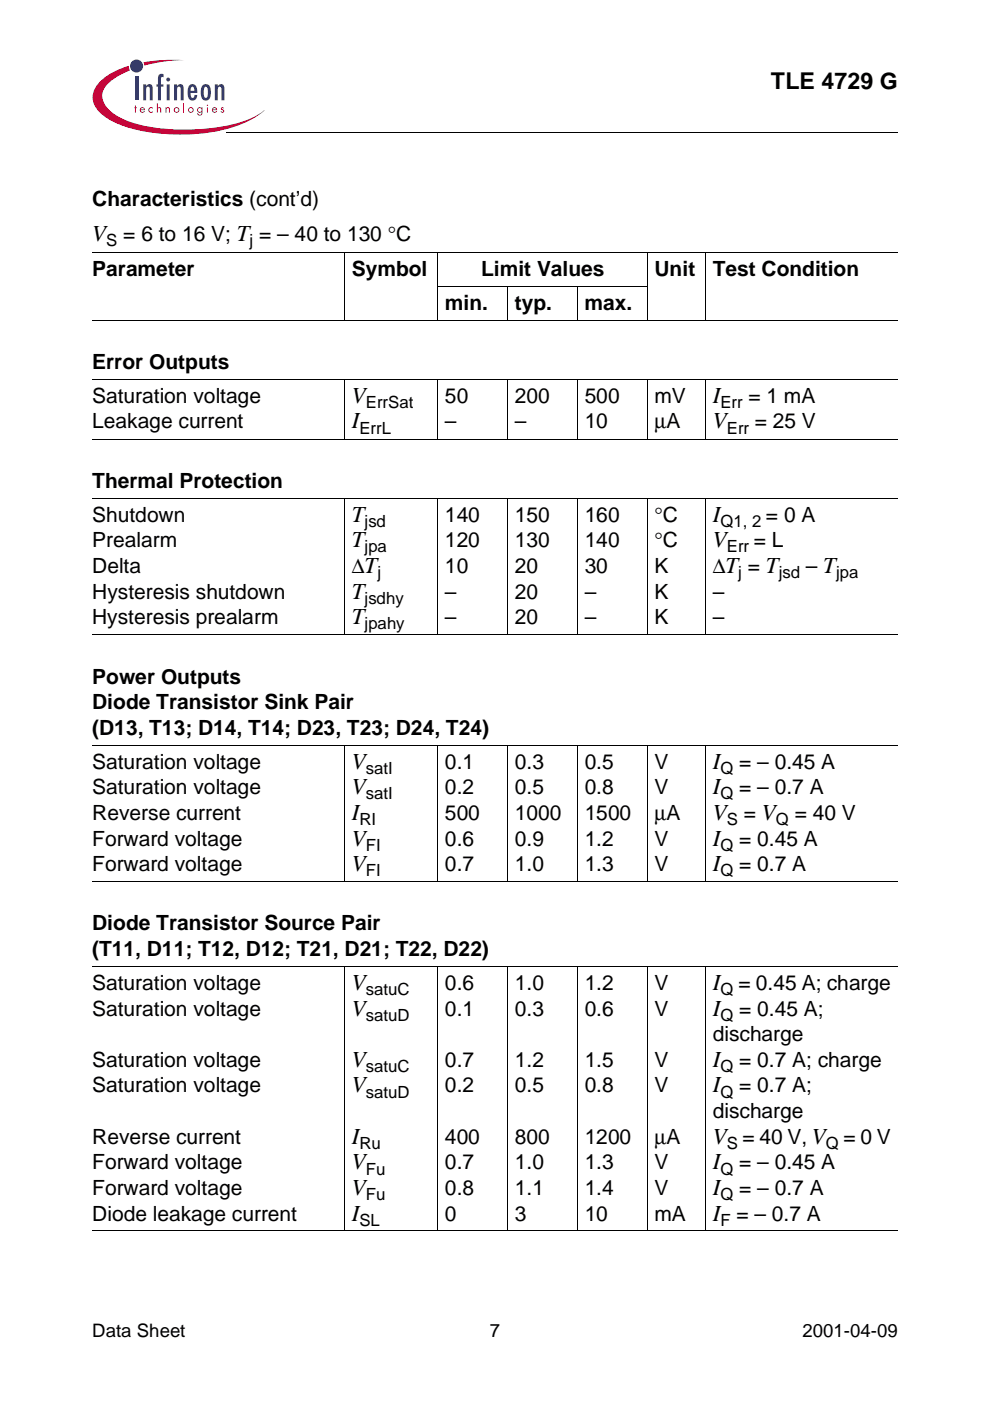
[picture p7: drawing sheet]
<svg xmlns="http://www.w3.org/2000/svg" width="210mm" height="297mm" viewBox="0 0 210 297" stroke-linecap="round" stroke-linejoin="round" font-family="sans-serif">
<g fill="#c40035">
<path d="M28.6 22.3h.2v.5h.2v.1h-.2v1h-.2v-1h-.1z"/>
<path d="M31.6 22.9l.6-.1h.2v.3a.42 .42 0 0 0-.6-.1 .42 .42 0 0 0 0 .6 .42 .42 0 0 0 .6-.1v.3a.6 .6 0 0 1-.8-.1 .6 .6 0 0 1 0-.8z"/>
<path d="M33.3 21.9h.2v1l.3-.2 .3 .3 .1 .9h-.2v-.8l-.3-.2-.2 .2v.8h-.2z"/>
<path d="M35.1 22.8h.2v.1l.3-.2 .3 .1 .1 1.1h-.2v-.8l-.2-.2-.3 .2v.8h-.2z"/>
<path d="M38.9 21.9h.2v2h-.2z"/>
<path d="M46.9 22.9a.34 .34 0 0 1 .6 0h-.4v.2a.4 .4 0 0 1 .4 .4 .4 .4 0 0 1-.3 .4 .4 .4 0 0 1-.4-.3l.5 .1v-.3a.4 .4 0 0 1-.4-.5z"/>
<path d="M30.4 13.2a36.8 36.8 0 0 1 8.7-.4 31.9 31.9 0 0 0-8.5 1.1z"/>
<path d="M21.3 17.2a14.7 14.7 0 0 1 6-3.2l.3 .9a9.9 9.9 0 0 0-5.8 4.4 4 4 0 0 0 1.7 4.3 20.8 20.8 0 0 0 11.3 3.7 40 40 0 0 0 18.7-2.3l2.5-1.7a19.5 19.5 0 0 1-10.2 4.6 41.7 41.7 0 0 1-20.1-1.3 10 10 0 0 1-5.7-4.3 4.3 4.3 0 0 1 1.3-5.1z"/>
<path d="M29.9 23l.3-.1 .3 .3h-.7zM29.8 22.9a.59 .59 0 0 0 0 .9 .59 .59 0 0 0 .9-.2l-.1-.1-.2 .2a.37 .37 0 0 1-.6-.3h.9a.55 .55 0 0 0-.3-.6 .55 .55 0 0 0-.6 .1z"/>
<path d="M37 23.3a.45 .45 0 0 1 .9 0 .45 .45 0 0 1-.9 0zM36.8 23.3a.6 .6 0 0 0 1.2 0 .6 .6 0 0 0-1.2 0z"/>
<path d="M40 23.3a.45 .45 0 0 1 .9 0 .45 .45 0 0 1-.9 0zM39.9 23.3a.6 .6 0 0 0 1.2 0 .6 .6 0 0 0-1.2 0z"/>
<path d="M42 23.3a.4 .4 0 0 1 .8 0 .4 .4 0 0 1-.8 0zM41.9 22.9a.57 .57 0 0 0 0 .8 .57 .57 0 0 0 .8 0 .44 .44 0 0 1-.1 .5 .44 .44 0 0 1-.4 .1l-.2-.3h-.2a.57 .57 0 0 0 .6 .5 .57 .57 0 0 0 .5-.7v-1h-.2v.1l-.4-.2z"/>
<path d="M43.9 22.8h.2v1.1h-.2zM43.8 22.3a.15 .15 0 0 1 .3 0 .15 .15 0 0 1-.3 0z"/>
<path d="M45.2 23l.3-.1 .3 .3h-.7zM45.1 22.9a.59 .59 0 0 0 .1 .9 .59 .59 0 0 0 .8-.2l-.1-.1-.2 .2a.37 .37 0 0 1-.6-.3h.9a.55 .55 0 0 0-.3-.6 .55 .55 0 0 0-.6 .1z"/>
</g>
<g fill="#343e93">
<path d="M28.6 16.2h.7v5.1h-.7z"/>
<path d="M30.3 17.9h.7v.4a.78 .78 0 0 1 1-.4 .78 .78 0 0 1 .4 1v2.4h-.6l-.1-2.6-.3-.3a.58 .58 0 0 0-.4 .8v2.1h-.7z"/>
<path d="M33.7 15.9l.6-.3 .4 .1v.7l-.3-.1-.3 .3v1.3h.6v.5h-.6v2.9h-.6v-2.9h-.3v-.5h.3v-1.5z"/>
<path d="M36.9 17.9h.6v.4a.78 .78 0 0 1 1.1-.4 .78 .78 0 0 1 .3 1v2.4h-.6v-2.6l-.4-.3a.58 .58 0 0 0-.4 .8v2.1h-.6z"/>
<path d="M45.5 17.9h.7v.4a.78 .78 0 0 1 1-.4 .78 .78 0 0 1 .4 1v2.4h-.7v-2.6l-.3-.3a.58 .58 0 0 0-.4 .8v2.1h-.7z"/>
<path d="M35.3 17.9h.7v3.4h-.7zM35.2 16.9a.45 .45 0 0 1 .9 0 .45 .45 0 0 1-.9 0z"/>
<path d="M40.6 18.5l.2-.1a.73 .73 0 0 1 .4 .9h-.8zM40.3 17.9a2.66 2.66 0 0 0 0 3.3 1.02 1.02 0 0 0 1.1-.1 1.02 1.02 0 0 0 .4-1h-.6l-.1 .6-.3 .1a.97 .97 0 0 1-.4-1.1l1.4-.1a1.54 1.54 0 0 0-1-1.8z"/>
<path d="M43.4 18.6l.2-.2a1.27 1.27 0 0 1 .5 1.5l-.2 .7-.3 .2a1.26 1.26 0 0 1-.4-1.5zM42.8 18.2l-.2 1.4a1.24 1.24 0 0 0 .2 1.3 1.24 1.24 0 0 0 1.3 .3 2.56 2.56 0 0 0 0-3.3l-.5-.1-.4 .1z"/>
<circle cx="29" cy="14" r="1.38"/>
</g>
<path d="M48 28l.1 .2zM190.3 28l.1 .2z" fill="#000"/>
<g fill="none" stroke="#000" stroke-width=".21">
<path d="M48.1 28.1h142.2M19.6 53.6h170.7M73.1 53.5v14.4M92.9 53.5v14.4M137.3 53.5v14.4M149.6 53.5v14.4M19.6 67.9h170.7M92.8 60.7h44.5M107.7 60.7v7.2M122.5 60.7v7.2M19.6 80.5h170.7M19.6 93.1h170.7"/>
<path d="M73.1 80.4v12.7M92.9 80.4v12.7M107.7 80.4v12.7M122.5 80.4v12.7M137.3 80.4v12.7M149.6 80.4v12.7M19.6 105.7h170.7M73.1 105.6v29M92.9 105.6v29M107.7 105.6v29M122.5 105.6v29M137.3 105.6v29"/>
<path d="M149.6 105.6v29M19.6 134.6h170.7M19.6 158h170.7M73.1 157.9v29.1M92.9 157.9v29.1M107.7 157.9v29.1M122.5 157.9v29.1M137.3 157.9v29.1M149.6 157.9v29.1M19.6 186.9h170.7M19.6 204.9h170.7M73.1 204.9v56.2"/>
<path d="M92.9 204.9v56.2M107.7 204.9v56.2M122.5 204.9v56.2M137.3 204.9v56.2M149.6 204.9v56.2M19.6 261h170.7"/>
</g>
<g font-size="4.9">
<text x="163.5" y="18.8">TLE 4729 G</text>
<text x="19.6" y="51.1">V</text>
<text x="74.6" y="85.4">V</text>
<text x="151.1" y="85.4">I</text>
<text x="74.6" y="90.8">I</text>
<text x="151.1" y="90.8">V</text>
<text x="74.6" y="110.6">T</text>
<text x="151.1" y="110.6">I</text>
<text x="74.6" y="116">T</text>
<text x="151.1" y="116">V</text>
<text x="74.6" y="126.9">T</text>
<text x="74.6" y="132.3">T</text>
<text x="74.6" y="163">V</text>
<text x="151.1" y="163">I</text>
<text x="74.6" y="168.4">V</text>
<text x="74.6" y="173.8">I</text>
<text x="151.1" y="168.4">I</text>
<text x="151.1" y="173.8">V</text>
<text x="74.6" y="179.3">V</text>
<text x="151.1" y="179.3">I</text>
<text x="74.6" y="184.7">V</text>
<text x="151.1" y="184.7">I</text>
<text x="74.6" y="209.9">V</text>
<text x="151.1" y="209.9">I</text>
<text x="74.6" y="215.3">V</text>
<text x="151.1" y="215.3">I</text>
<text x="74.6" y="226.2">V</text>
<text x="151.1" y="226.2">I</text>
<text x="74.6" y="231.6">V</text>
<text x="151.1" y="231.6">I</text>
<text x="74.6" y="242.5">I</text>
<text x="151.1" y="242.5">V = 40 V, V</text>
<text x="74.6" y="247.9">V</text>
<text x="151.1" y="247.9">I</text>
<text x="74.6" y="253.4">V</text>
<text x="151.1" y="253.4">I</text>
<text x="74.6" y="258.8">I</text>
<text x="151.1" y="258.8">I</text>
</g>
<g font-size="4.4">
<text x="19.6" y="43.7">Characteristics (cont’d)</text>
<text x="26.1" y="51.1">= 6 to 16 V; T = – 40 to 130 °C</text>
<text x="19.6" y="58.5">Parameter</text>
<text x="74.6" y="58.5">Symbol</text>
<text x="102" y="58.5">Limit Values</text>
<text x="138.8" y="58.5">Unit</text>
<text x="151.1" y="58.5">Test Condition</text>
<text x="94.3" y="65.7">min.</text>
<text x="109.1" y="65.7">typ.</text>
<text x="124" y="65.7">max.</text>
<text x="19.6" y="78.3">Error Outputs</text>
<text x="19.6" y="85.4">Saturation voltage</text>
<text x="94.3" y="85.4">50</text>
<text x="109.1" y="85.4">200</text>
<text x="124" y="85.4">500</text>
<text x="138.8" y="85.4">mV</text>
<text x="158.7" y="85.4">= 1 mA</text>
<text x="19.6" y="90.8">Leakage current</text>
<text x="94.3" y="90.8">–</text>
<text x="109.1" y="90.8">–</text>
<text x="124" y="90.8">10</text>
<text x="138.8" y="90.8">µA</text>
<text x="160" y="90.8">= 25 V</text>
<text x="19.6" y="103.5">Thermal Protection</text>
<text x="19.6" y="110.6">Shutdown</text>
<text x="94.3" y="110.6">140</text>
<text x="109.1" y="110.6">150</text>
<text x="124" y="110.6">160</text>
<text x="138.8" y="110.6">°C</text>
<text x="162.4" y="110.6">= 0 A</text>
<text x="19.6" y="116">Prealarm</text>
<text x="94.3" y="116">120</text>
<text x="109.1" y="116">130</text>
<text x="124" y="116">140</text>
<text x="138.8" y="116">°C</text>
<text x="159.8" y="116">= L</text>
<text x="19.6" y="121.5">Delta</text>
<text x="74.6" y="121.5">∆T</text>
<text x="94.3" y="121.5">10</text>
<text x="109.1" y="121.5">20</text>
<text x="124" y="121.5">30</text>
<text x="138.8" y="121.5">K</text>
<text x="151.1" y="121.5">∆T = T</text>
<text x="170.9" y="121.5">– T</text>
<text x="19.6" y="126.9">Hysteresis shutdown</text>
<text x="94.3" y="126.9">–</text>
<text x="109.1" y="126.9">20</text>
<text x="124" y="126.9">–</text>
<text x="138.8" y="126.9">K</text>
<text x="151.1" y="126.9">–</text>
<text x="19.6" y="132.3">Hysteresis prealarm</text>
<text x="94.3" y="132.3">–</text>
<text x="109.1" y="132.3">20</text>
<text x="124" y="132.3">–</text>
<text x="138.8" y="132.3">K</text>
<text x="151.1" y="132.3">–</text>
<text x="19.6" y="144.9">Power Outputs</text>
<text x="19.6" y="150.4">Diode Transistor Sink Pair</text>
<text x="19.6" y="155.8">(D13, T13; D14, T14; D23, T23; D24, T24)</text>
<text x="19.6" y="163">Saturation voltage</text>
<text x="94.3" y="163">0.1</text>
<text x="109.1" y="163">0.3</text>
<text x="124" y="163">0.5</text>
<text x="138.8" y="163">V</text>
<text x="156.7" y="163">= – 0.45 A</text>
<text x="19.6" y="168.4">Saturation voltage</text>
<text x="19.6" y="173.8">Reverse current</text>
<text x="94.3" y="168.4">0.2</text>
<text x="94.3" y="173.8">500</text>
<text x="109.1" y="168.4">0.5</text>
<text x="109.1" y="173.8">1000</text>
<text x="124" y="168.4">0.8</text>
<text x="124" y="173.8">1500</text>
<text x="138.8" y="173.8">µA</text>
<text x="138.8" y="168.4">V</text>
<text x="156.7" y="168.4">= – 0.7 A</text>
<text x="157.7" y="173.8">= V</text>
<text x="168.5" y="173.8">= 40 V</text>
<text x="19.6" y="179.3">Forward voltage</text>
<text x="94.3" y="179.3">0.6</text>
<text x="109.1" y="179.3">0.9</text>
<text x="124" y="179.3">1.2</text>
<text x="138.8" y="179.3">V</text>
<text x="156.7" y="179.3">= 0.45 A</text>
<text x="19.6" y="184.7">Forward voltage</text>
<text x="94.3" y="184.7">0.7</text>
<text x="109.1" y="184.7">1.0</text>
<text x="124" y="184.7">1.3</text>
<text x="138.8" y="184.7">V</text>
<text x="156.7" y="184.7">= 0.7 A</text>
<text x="19.6" y="197.3">Diode Transistor Source Pair</text>
<text x="19.6" y="202.7">(T11, D11; T12, D12; T21, D21; T22, D22)</text>
<text x="19.6" y="209.9">Saturation voltage</text>
<text x="94.3" y="209.9">0.6</text>
<text x="109.1" y="209.9">1.0</text>
<text x="124" y="209.9">1.2</text>
<text x="138.8" y="209.9">V</text>
<text x="156.6" y="209.9">= 0.45 A; charge</text>
<text x="19.6" y="215.3">Saturation voltage</text>
<text x="94.3" y="215.3">0.1</text>
<text x="109.1" y="215.3">0.3</text>
<text x="124" y="215.3">0.6</text>
<text x="138.8" y="215.3">V</text>
<text x="156.7" y="215.3">= 0.45 A;</text>
<text x="151.1" y="220.8">discharge</text>
<text x="19.6" y="226.2">Saturation voltage</text>
<text x="94.3" y="226.2">0.7</text>
<text x="109.1" y="226.2">1.2</text>
<text x="124" y="226.2">1.5</text>
<text x="138.8" y="226.2">V</text>
<text x="156.7" y="226.2">= 0.7 A; charge</text>
<text x="19.6" y="231.6">Saturation voltage</text>
<text x="94.3" y="231.6">0.2</text>
<text x="109.1" y="231.6">0.5</text>
<text x="124" y="231.6">0.8</text>
<text x="138.8" y="231.6">V</text>
<text x="156.7" y="231.6">= 0.7 A;</text>
<text x="151.1" y="237.1">discharge</text>
<text x="19.6" y="242.5">Reverse current</text>
<text x="94.3" y="242.5">400</text>
<text x="109.1" y="242.5">800</text>
<text x="124" y="242.5">1200</text>
<text x="138.8" y="242.5">µA</text>
<text x="178.9" y="242.5">= 0 V</text>
<text x="19.6" y="247.9">Forward voltage</text>
<text x="94.3" y="247.9">0.7</text>
<text x="109.1" y="247.9">1.0</text>
<text x="124" y="247.9">1.3</text>
<text x="138.8" y="247.9">V</text>
<text x="156.7" y="247.9">= – 0.45 A</text>
<text x="19.6" y="253.4">Forward voltage</text>
<text x="94.3" y="253.4">0.8</text>
<text x="109.1" y="253.4">1.1</text>
<text x="124" y="253.4">1.4</text>
<text x="138.8" y="253.4">V</text>
<text x="156.7" y="253.4">= – 0.7 A</text>
<text x="19.6" y="258.8">Diode leakage current</text>
<text x="94.3" y="258.8">0</text>
<text x="109.1" y="258.8">3</text>
<text x="124" y="258.8">10</text>
<text x="138.8" y="258.8">mA</text>
<text x="156.1" y="258.8">= – 0.7 A</text>
</g>
<g font-size="3.9">
<text x="19.6" y="283.5">Data Sheet</text>
<text x="103.9" y="283.5">7</text>
<text x="170.2" y="283.5">2001-04-09</text>
</g>
<g font-size="3.6">
<text x="22.5" y="52.2">S</text>
<text x="52.9" y="52.2">j</text>
<text x="77.6" y="86.5">ErrSat</text>
<text x="152.8" y="86.5">Err</text>
<text x="76.2" y="91.9">ErrL</text>
<text x="154.1" y="91.9">Err</text>
<text x="77.3" y="111.7">jsd</text>
<text x="152.8" y="111.7">Q1, 2</text>
<text x="77.3" y="117.1">jpa</text>
<text x="154.1" y="117.1">Err</text>
<text x="80" y="122.6">j</text>
<text x="156.5" y="122.6">j</text>
<text x="165.1" y="122.6">jsd</text>
<text x="177.3" y="122.6">jpa</text>
<text x="77.3" y="128">jsdhy</text>
<text x="77.3" y="133.4">jpahy</text>
<text x="77.6" y="164.1">satI</text>
<text x="152.8" y="164.1">Q</text>
<text x="77.6" y="169.5">satI</text>
<text x="152.8" y="169.5">Q</text>
<text x="76.2" y="174.9">RI</text>
<text x="154.1" y="174.9">S</text>
<text x="164.5" y="174.9">Q</text>
<text x="77.6" y="180.4">FI</text>
<text x="77.6" y="185.8">FI</text>
<text x="152.8" y="180.4">Q</text>
<text x="152.8" y="185.8">Q</text>
<text x="77.6" y="211">satuC</text>
<text x="152.8" y="211">Q</text>
<text x="77.6" y="216.5">satuD</text>
<text x="152.8" y="216.5">Q</text>
<text x="77.6" y="227.3">satuC</text>
<text x="152.8" y="227.3">Q</text>
<text x="77.6" y="232.7">satuD</text>
<text x="152.8" y="232.7">Q</text>
<text x="76.2" y="243.6">Ru</text>
<text x="154.1" y="243.6">S</text>
<text x="175.1" y="243.6">Q</text>
<text x="77.6" y="249">Fu</text>
<text x="152.8" y="249">Q</text>
<text x="77.6" y="254.5">Fu</text>
<text x="152.8" y="254.5">Q</text>
<text x="76.2" y="259.9">SL</text>
<text x="152.8" y="259.9">F</text>
</g>
</svg>
